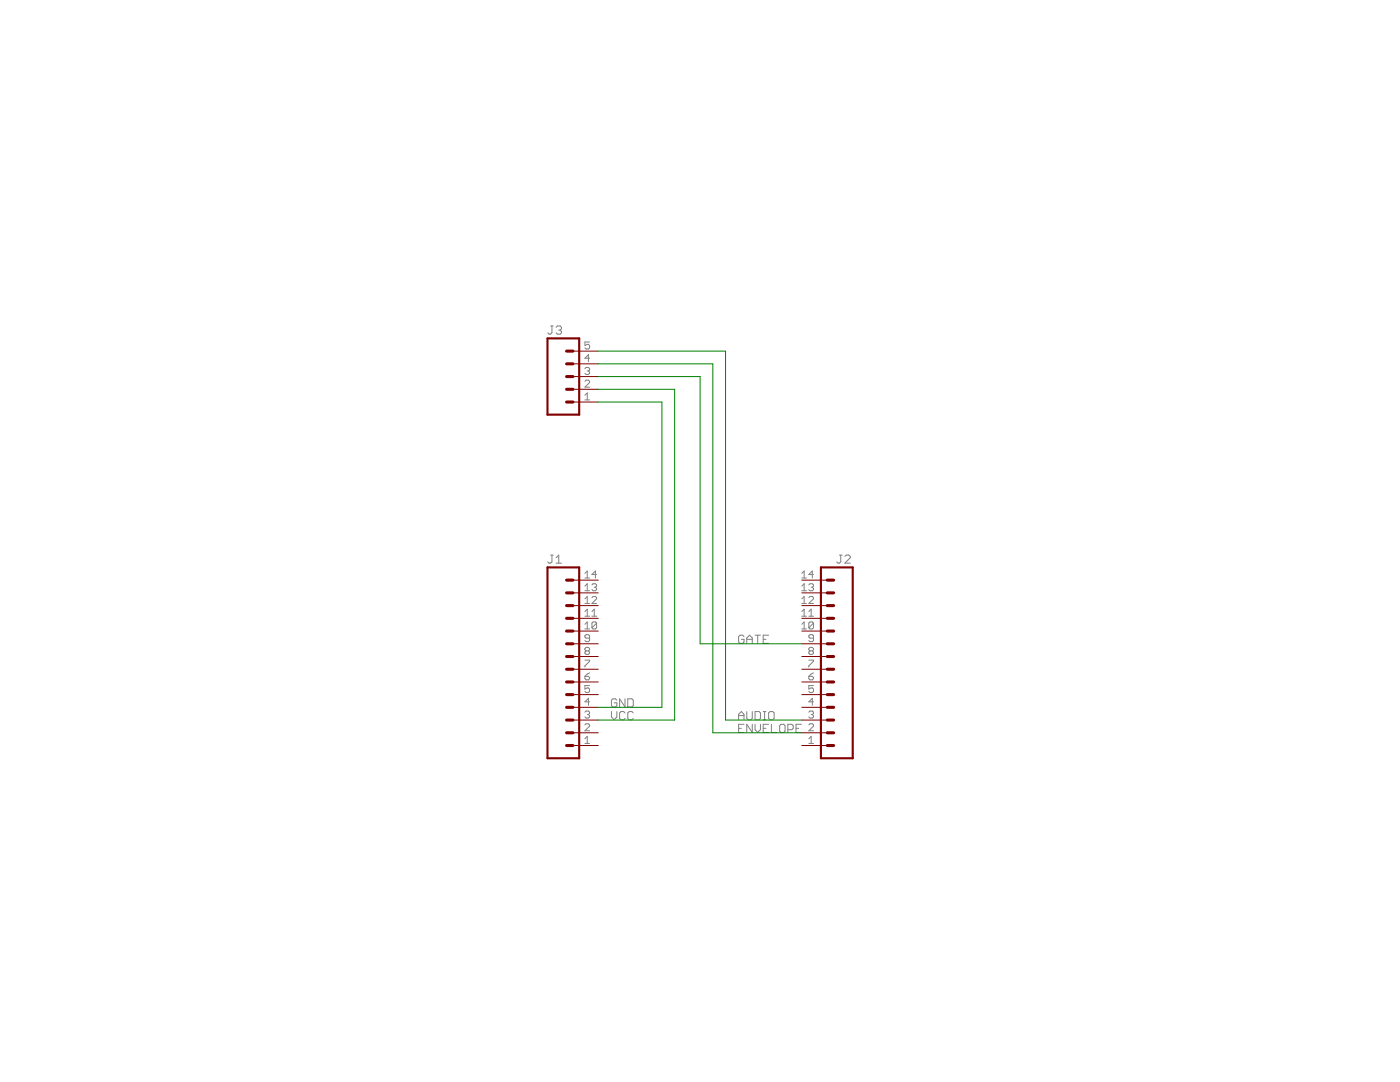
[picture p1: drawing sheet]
<?xml version="1.0" encoding="utf-8"?>
<!DOCTYPE eagle SYSTEM "eagle.dtd">
<!--
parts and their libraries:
SparkFun-Connectors: Licensing: Creative Commons ShareAlike 4.0 International - https://creativecommons.org/licenses/by-sa/4.0
-->
<eagle version="7.5.0">
<drawing>
<settings>
<setting alwaysvectorfont="yes"/>
<setting verticaltext="up"/>
</settings>
<grid distance="0.1" unitdist="inch" unit="inch" style="lines" multiple="1" display="no" altdistance="0.01" altunitdist="inch" altunit="inch"/>
<schematic xreflabel="%F%N/%S.%C%R" xrefpart="/%S.%C%R">
<libraries>
<library name="SparkFun-Connectors">
<symbols>
<symbol name="M14">
<wire x1="6.35" y1="-20.32" x2="0" y2="-20.32" width="0.4064" layer="94"/>
<wire x1="3.81" y1="-12.7" x2="5.08" y2="-12.7" width="0.6096" layer="94"/>
<wire x1="3.81" y1="-15.24" x2="5.08" y2="-15.24" width="0.6096" layer="94"/>
<wire x1="3.81" y1="-17.78" x2="5.08" y2="-17.78" width="0.6096" layer="94"/>
<wire x1="0" y1="17.78" x2="0" y2="-20.32" width="0.4064" layer="94"/>
<wire x1="6.35" y1="-20.32" x2="6.35" y2="17.78" width="0.4064" layer="94"/>
<wire x1="0" y1="17.78" x2="6.35" y2="17.78" width="0.4064" layer="94"/>
<wire x1="3.81" y1="-7.62" x2="5.08" y2="-7.62" width="0.6096" layer="94"/>
<wire x1="3.81" y1="-10.16" x2="5.08" y2="-10.16" width="0.6096" layer="94"/>
<wire x1="3.81" y1="-5.08" x2="5.08" y2="-5.08" width="0.6096" layer="94"/>
<wire x1="3.81" y1="-2.54" x2="5.08" y2="-2.54" width="0.6096" layer="94"/>
<wire x1="3.81" y1="0" x2="5.08" y2="0" width="0.6096" layer="94"/>
<wire x1="3.81" y1="2.54" x2="5.08" y2="2.54" width="0.6096" layer="94"/>
<wire x1="3.81" y1="5.08" x2="5.08" y2="5.08" width="0.6096" layer="94"/>
<wire x1="3.81" y1="7.62" x2="5.08" y2="7.62" width="0.6096" layer="94"/>
<wire x1="3.81" y1="10.16" x2="5.08" y2="10.16" width="0.6096" layer="94"/>
<wire x1="3.81" y1="12.7" x2="5.08" y2="12.7" width="0.6096" layer="94"/>
<wire x1="3.81" y1="15.24" x2="5.08" y2="15.24" width="0.6096" layer="94"/>
<text x="0" y="-22.86" size="1.778" layer="96">&gt;VALUE</text>
<text x="0" y="18.542" size="1.778" layer="95">&gt;NAME</text>
<pin name="1" x="10.16" y="-17.78" visible="pad" length="middle" direction="pas" swaplevel="1" rot="R180"/>
<pin name="2" x="10.16" y="-15.24" visible="pad" length="middle" direction="pas" swaplevel="1" rot="R180"/>
<pin name="3" x="10.16" y="-12.7" visible="pad" length="middle" direction="pas" swaplevel="1" rot="R180"/>
<pin name="4" x="10.16" y="-10.16" visible="pad" length="middle" direction="pas" swaplevel="1" rot="R180"/>
<pin name="5" x="10.16" y="-7.62" visible="pad" length="middle" direction="pas" swaplevel="1" rot="R180"/>
<pin name="6" x="10.16" y="-5.08" visible="pad" length="middle" direction="pas" swaplevel="1" rot="R180"/>
<pin name="7" x="10.16" y="-2.54" visible="pad" length="middle" direction="pas" swaplevel="1" rot="R180"/>
<pin name="8" x="10.16" y="0" visible="pad" length="middle" direction="pas" swaplevel="1" rot="R180"/>
<pin name="9" x="10.16" y="2.54" visible="pad" length="middle" direction="pas" swaplevel="1" rot="R180"/>
<pin name="10" x="10.16" y="5.08" visible="pad" length="middle" direction="pas" swaplevel="1" rot="R180"/>
<pin name="11" x="10.16" y="7.62" visible="pad" length="middle" direction="pas" swaplevel="1" rot="R180"/>
<pin name="12" x="10.16" y="10.16" visible="pad" length="middle" direction="pas" swaplevel="1" rot="R180"/>
<pin name="13" x="10.16" y="12.7" visible="pad" length="middle" direction="pas" swaplevel="1" rot="R180"/>
<pin name="14" x="10.16" y="15.24" visible="pad" length="middle" direction="pas" swaplevel="1" rot="R180"/>
</symbol>
<symbol name="M05">
<wire x1="3.81" y1="-7.62" x2="-2.54" y2="-7.62" width="0.4064" layer="94"/>
<wire x1="1.27" y1="0" x2="2.54" y2="0" width="0.6096" layer="94"/>
<wire x1="1.27" y1="-2.54" x2="2.54" y2="-2.54" width="0.6096" layer="94"/>
<wire x1="1.27" y1="-5.08" x2="2.54" y2="-5.08" width="0.6096" layer="94"/>
<wire x1="-2.54" y1="7.62" x2="-2.54" y2="-7.62" width="0.4064" layer="94"/>
<wire x1="3.81" y1="-7.62" x2="3.81" y2="7.62" width="0.4064" layer="94"/>
<wire x1="-2.54" y1="7.62" x2="3.81" y2="7.62" width="0.4064" layer="94"/>
<wire x1="1.27" y1="5.08" x2="2.54" y2="5.08" width="0.6096" layer="94"/>
<wire x1="1.27" y1="2.54" x2="2.54" y2="2.54" width="0.6096" layer="94"/>
<text x="-2.54" y="-10.16" size="1.778" layer="96">&gt;VALUE</text>
<text x="-2.54" y="8.382" size="1.778" layer="95">&gt;NAME</text>
<pin name="1" x="7.62" y="-5.08" visible="pad" length="middle" direction="pas" swaplevel="1" rot="R180"/>
<pin name="2" x="7.62" y="-2.54" visible="pad" length="middle" direction="pas" swaplevel="1" rot="R180"/>
<pin name="3" x="7.62" y="0" visible="pad" length="middle" direction="pas" swaplevel="1" rot="R180"/>
<pin name="4" x="7.62" y="2.54" visible="pad" length="middle" direction="pas" swaplevel="1" rot="R180"/>
<pin name="5" x="7.62" y="5.08" visible="pad" length="middle" direction="pas" swaplevel="1" rot="R180"/>
</symbol>
</symbols>
<devicesets>
<deviceset name="M14" prefix="J" uservalue="yes">
<gates>
<gate name="G$1" symbol="M14" x="0" y="-2.54"/>
</gates>
<devices>
<device name="" package="1X14">
<connects>
<connect gate="G$1" pin="1" pad="1"/>
<connect gate="G$1" pin="10" pad="10"/>
<connect gate="G$1" pin="11" pad="11"/>
<connect gate="G$1" pin="12" pad="12"/>
<connect gate="G$1" pin="13" pad="13"/>
<connect gate="G$1" pin="14" pad="14"/>
<connect gate="G$1" pin="2" pad="2"/>
<connect gate="G$1" pin="3" pad="3"/>
<connect gate="G$1" pin="4" pad="4"/>
<connect gate="G$1" pin="5" pad="5"/>
<connect gate="G$1" pin="6" pad="6"/>
<connect gate="G$1" pin="7" pad="7"/>
<connect gate="G$1" pin="8" pad="8"/>
<connect gate="G$1" pin="9" pad="9"/>
</connects>
<technologies>
<technology name=""/>
</technologies>
</device>
<device name="LOCK" package="1X14_LOCK">
<connects>
<connect gate="G$1" pin="1" pad="1"/>
<connect gate="G$1" pin="10" pad="10"/>
<connect gate="G$1" pin="11" pad="11"/>
<connect gate="G$1" pin="12" pad="12"/>
<connect gate="G$1" pin="13" pad="13"/>
<connect gate="G$1" pin="14" pad="14"/>
<connect gate="G$1" pin="2" pad="2"/>
<connect gate="G$1" pin="3" pad="3"/>
<connect gate="G$1" pin="4" pad="4"/>
<connect gate="G$1" pin="5" pad="5"/>
<connect gate="G$1" pin="6" pad="6"/>
<connect gate="G$1" pin="7" pad="7"/>
<connect gate="G$1" pin="8" pad="8"/>
<connect gate="G$1" pin="9" pad="9"/>
</connects>
<technologies>
<technology name=""/>
</technologies>
</device>
<device name="LOCK_LONGPADS" package="1X14_LOCK_LONGPADS">
<connects>
<connect gate="G$1" pin="1" pad="1"/>
<connect gate="G$1" pin="10" pad="10"/>
<connect gate="G$1" pin="11" pad="11"/>
<connect gate="G$1" pin="12" pad="12"/>
<connect gate="G$1" pin="13" pad="13"/>
<connect gate="G$1" pin="14" pad="14"/>
<connect gate="G$1" pin="2" pad="2"/>
<connect gate="G$1" pin="3" pad="3"/>
<connect gate="G$1" pin="4" pad="4"/>
<connect gate="G$1" pin="5" pad="5"/>
<connect gate="G$1" pin="6" pad="6"/>
<connect gate="G$1" pin="7" pad="7"/>
<connect gate="G$1" pin="8" pad="8"/>
<connect gate="G$1" pin="9" pad="9"/>
</connects>
<technologies>
<technology name=""/>
</technologies>
</device>
<device name="LONGPADS" package="1X14-LONGPADS">
<connects>
<connect gate="G$1" pin="1" pad="1"/>
<connect gate="G$1" pin="10" pad="10"/>
<connect gate="G$1" pin="11" pad="11"/>
<connect gate="G$1" pin="12" pad="12"/>
<connect gate="G$1" pin="13" pad="13"/>
<connect gate="G$1" pin="14" pad="14"/>
<connect gate="G$1" pin="2" pad="2"/>
<connect gate="G$1" pin="3" pad="3"/>
<connect gate="G$1" pin="4" pad="4"/>
<connect gate="G$1" pin="5" pad="5"/>
<connect gate="G$1" pin="6" pad="6"/>
<connect gate="G$1" pin="7" pad="7"/>
<connect gate="G$1" pin="8" pad="8"/>
<connect gate="G$1" pin="9" pad="9"/>
</connects>
<technologies>
<technology name=""/>
</technologies>
</device>
</devices>
</deviceset>
<deviceset name="M05" prefix="J" uservalue="yes">
<gates>
<gate name="G$1" symbol="M05" x="-2.54" y="0"/>
</gates>
<devices>
<device name="PTH" package="1X05">
<connects>
<connect gate="G$1" pin="1" pad="1"/>
<connect gate="G$1" pin="2" pad="2"/>
<connect gate="G$1" pin="3" pad="3"/>
<connect gate="G$1" pin="4" pad="4"/>
<connect gate="G$1" pin="5" pad="5"/>
</connects>
<technologies>
<technology name=""/>
</technologies>
</device>
<device name="1.27MM" package="1X05-1.27MM">
<connects>
<connect gate="G$1" pin="1" pad="1"/>
<connect gate="G$1" pin="2" pad="2"/>
<connect gate="G$1" pin="3" pad="3"/>
<connect gate="G$1" pin="4" pad="4"/>
<connect gate="G$1" pin="5" pad="5"/>
</connects>
<technologies>
<technology name=""/>
</technologies>
</device>
<device name="LOCK" package="1X05_LOCK">
<connects>
<connect gate="G$1" pin="1" pad="1"/>
<connect gate="G$1" pin="2" pad="2"/>
<connect gate="G$1" pin="3" pad="3"/>
<connect gate="G$1" pin="4" pad="4"/>
<connect gate="G$1" pin="5" pad="5"/>
</connects>
<technologies>
<technology name=""/>
</technologies>
</device>
<device name="LOCK_LONGPADS" package="1X05_LOCK_LONGPADS">
<connects>
<connect gate="G$1" pin="1" pad="1"/>
<connect gate="G$1" pin="2" pad="2"/>
<connect gate="G$1" pin="3" pad="3"/>
<connect gate="G$1" pin="4" pad="4"/>
<connect gate="G$1" pin="5" pad="5"/>
</connects>
<technologies>
<technology name=""/>
</technologies>
</device>
<device name="PTH_LONGPADS" package="1X05_LONGPADS">
<connects>
<connect gate="G$1" pin="1" pad="1"/>
<connect gate="G$1" pin="2" pad="2"/>
<connect gate="G$1" pin="3" pad="3"/>
<connect gate="G$1" pin="4" pad="4"/>
<connect gate="G$1" pin="5" pad="5"/>
</connects>
<technologies>
<technology name=""/>
</technologies>
</device>
<device name="SMD" package="1X05-1MM">
<connects>
<connect gate="G$1" pin="1" pad="1"/>
<connect gate="G$1" pin="2" pad="2"/>
<connect gate="G$1" pin="3" pad="3"/>
<connect gate="G$1" pin="4" pad="4"/>
<connect gate="G$1" pin="5" pad="5"/>
</connects>
<technologies>
<technology name=""/>
</technologies>
</device>
<device name="SMD2" package="1X05-1MM-RA">
<connects>
<connect gate="G$1" pin="1" pad="1"/>
<connect gate="G$1" pin="2" pad="2"/>
<connect gate="G$1" pin="3" pad="3"/>
<connect gate="G$1" pin="4" pad="4"/>
<connect gate="G$1" pin="5" pad="5"/>
</connects>
<technologies>
<technology name=""/>
</technologies>
</device>
<device name="NO_SILK" package="1X05_NO_SILK">
<connects>
<connect gate="G$1" pin="1" pad="1"/>
<connect gate="G$1" pin="2" pad="2"/>
<connect gate="G$1" pin="3" pad="3"/>
<connect gate="G$1" pin="4" pad="4"/>
<connect gate="G$1" pin="5" pad="5"/>
</connects>
<technologies>
<technology name=""/>
</technologies>
</device>
<device name="JST" package="JST-5-PTH">
<connects>
<connect gate="G$1" pin="1" pad="1"/>
<connect gate="G$1" pin="2" pad="2"/>
<connect gate="G$1" pin="3" pad="3"/>
<connect gate="G$1" pin="4" pad="4"/>
<connect gate="G$1" pin="5" pad="5"/>
</connects>
<technologies>
<technology name=""/>
</technologies>
</device>
<device name="JST-VERT" package="JST-5-PTH-VERT">
<connects>
<connect gate="G$1" pin="1" pad="1"/>
<connect gate="G$1" pin="2" pad="2"/>
<connect gate="G$1" pin="3" pad="3"/>
<connect gate="G$1" pin="4" pad="4"/>
<connect gate="G$1" pin="5" pad="5"/>
</connects>
<technologies>
<technology name=""/>
</technologies>
</device>
<device name="SCREW" package="SCREWTERMINAL-3.5MM-5">
<connects>
<connect gate="G$1" pin="1" pad="1"/>
<connect gate="G$1" pin="2" pad="2"/>
<connect gate="G$1" pin="3" pad="3"/>
<connect gate="G$1" pin="4" pad="4"/>
<connect gate="G$1" pin="5" pad="5"/>
</connects>
<technologies>
<technology name="">
<attribute name="PROD_ID" value="Combine 8288+8399" constant="no"/>
</technology>
</technologies>
</device>
</devices>
</deviceset>
</devicesets>
</library>
</libraries>
<attributes>
</attributes>
<variantdefs>
</variantdefs>
<classes>
<class number="0" name="default" width="0" drill="0">
</class>
</classes>
<parts>
<part name="J1" library="SparkFun-Connectors" deviceset="M14" device=""/>
<part name="J2" library="SparkFun-Connectors" deviceset="M14" device=""/>
<part name="J3" library="SparkFun-Connectors" deviceset="M05" device="PTH"/>
</parts>
<sheets>
<sheet>
<plain>
</plain>
<instances>
<instance part="J1" gate="G$1" x="40.64" y="33.02"/>
<instance part="J2" gate="G$1" x="101.6" y="33.02" rot="MR0"/>
<instance part="J3" gate="G$1" x="43.18" y="88.9"/>
</instances>
<busses>
</busses>
<nets>
<net name="VCC" class="0">
<segment>
<pinref part="J1" gate="G$1" pin="3"/>
<wire x1="50.8" y1="20.32" x2="66.04" y2="20.32" width="0.1524" layer="91"/>
<wire x1="66.04" y1="20.32" x2="66.04" y2="86.36" width="0.1524" layer="91"/>
<pinref part="J3" gate="G$1" pin="2"/>
<wire x1="66.04" y1="86.36" x2="50.8" y2="86.36" width="0.1524" layer="91"/>
<label x="53.34" y="20.32" size="1.778" layer="95"/>
</segment>
</net>
<net name="GND" class="0">
<segment>
<pinref part="J1" gate="G$1" pin="4"/>
<wire x1="50.8" y1="22.86" x2="63.5" y2="22.86" width="0.1524" layer="91"/>
<wire x1="63.5" y1="22.86" x2="63.5" y2="83.82" width="0.1524" layer="91"/>
<pinref part="J3" gate="G$1" pin="1"/>
<wire x1="63.5" y1="83.82" x2="50.8" y2="83.82" width="0.1524" layer="91"/>
<label x="53.34" y="22.86" size="1.778" layer="95"/>
</segment>
</net>
<net name="GATE" class="0">
<segment>
<pinref part="J2" gate="G$1" pin="9"/>
<wire x1="91.44" y1="35.56" x2="71.12" y2="35.56" width="0.1524" layer="91"/>
<wire x1="71.12" y1="35.56" x2="71.12" y2="88.9" width="0.1524" layer="91"/>
<pinref part="J3" gate="G$1" pin="3"/>
<wire x1="71.12" y1="88.9" x2="50.8" y2="88.9" width="0.1524" layer="91"/>
<label x="78.74" y="35.56" size="1.778" layer="95"/>
</segment>
</net>
<net name="ENVELOPE" class="0">
<segment>
<pinref part="J2" gate="G$1" pin="2"/>
<wire x1="91.44" y1="17.78" x2="73.66" y2="17.78" width="0.1524" layer="91"/>
<wire x1="73.66" y1="17.78" x2="73.66" y2="91.44" width="0.1524" layer="91"/>
<pinref part="J3" gate="G$1" pin="4"/>
<wire x1="73.66" y1="91.44" x2="50.8" y2="91.44" width="0.1524" layer="91"/>
<label x="78.74" y="17.78" size="1.778" layer="95"/>
</segment>
</net>
<net name="AUDIO" class="0">
<segment>
<pinref part="J2" gate="G$1" pin="3"/>
<wire x1="91.44" y1="20.32" x2="76.2" y2="20.32" width="0.1524" layer="91"/>
<wire x1="76.2" y1="20.32" x2="76.2" y2="93.98" width="0.1524" layer="91"/>
<pinref part="J3" gate="G$1" pin="5"/>
<wire x1="76.2" y1="93.98" x2="50.8" y2="93.98" width="0.1524" layer="91"/>
<label x="78.74" y="20.32" size="1.778" layer="95"/>
</segment>
</net>
</nets>
</sheet>
</sheets>
</schematic>
</drawing>
</eagle>
